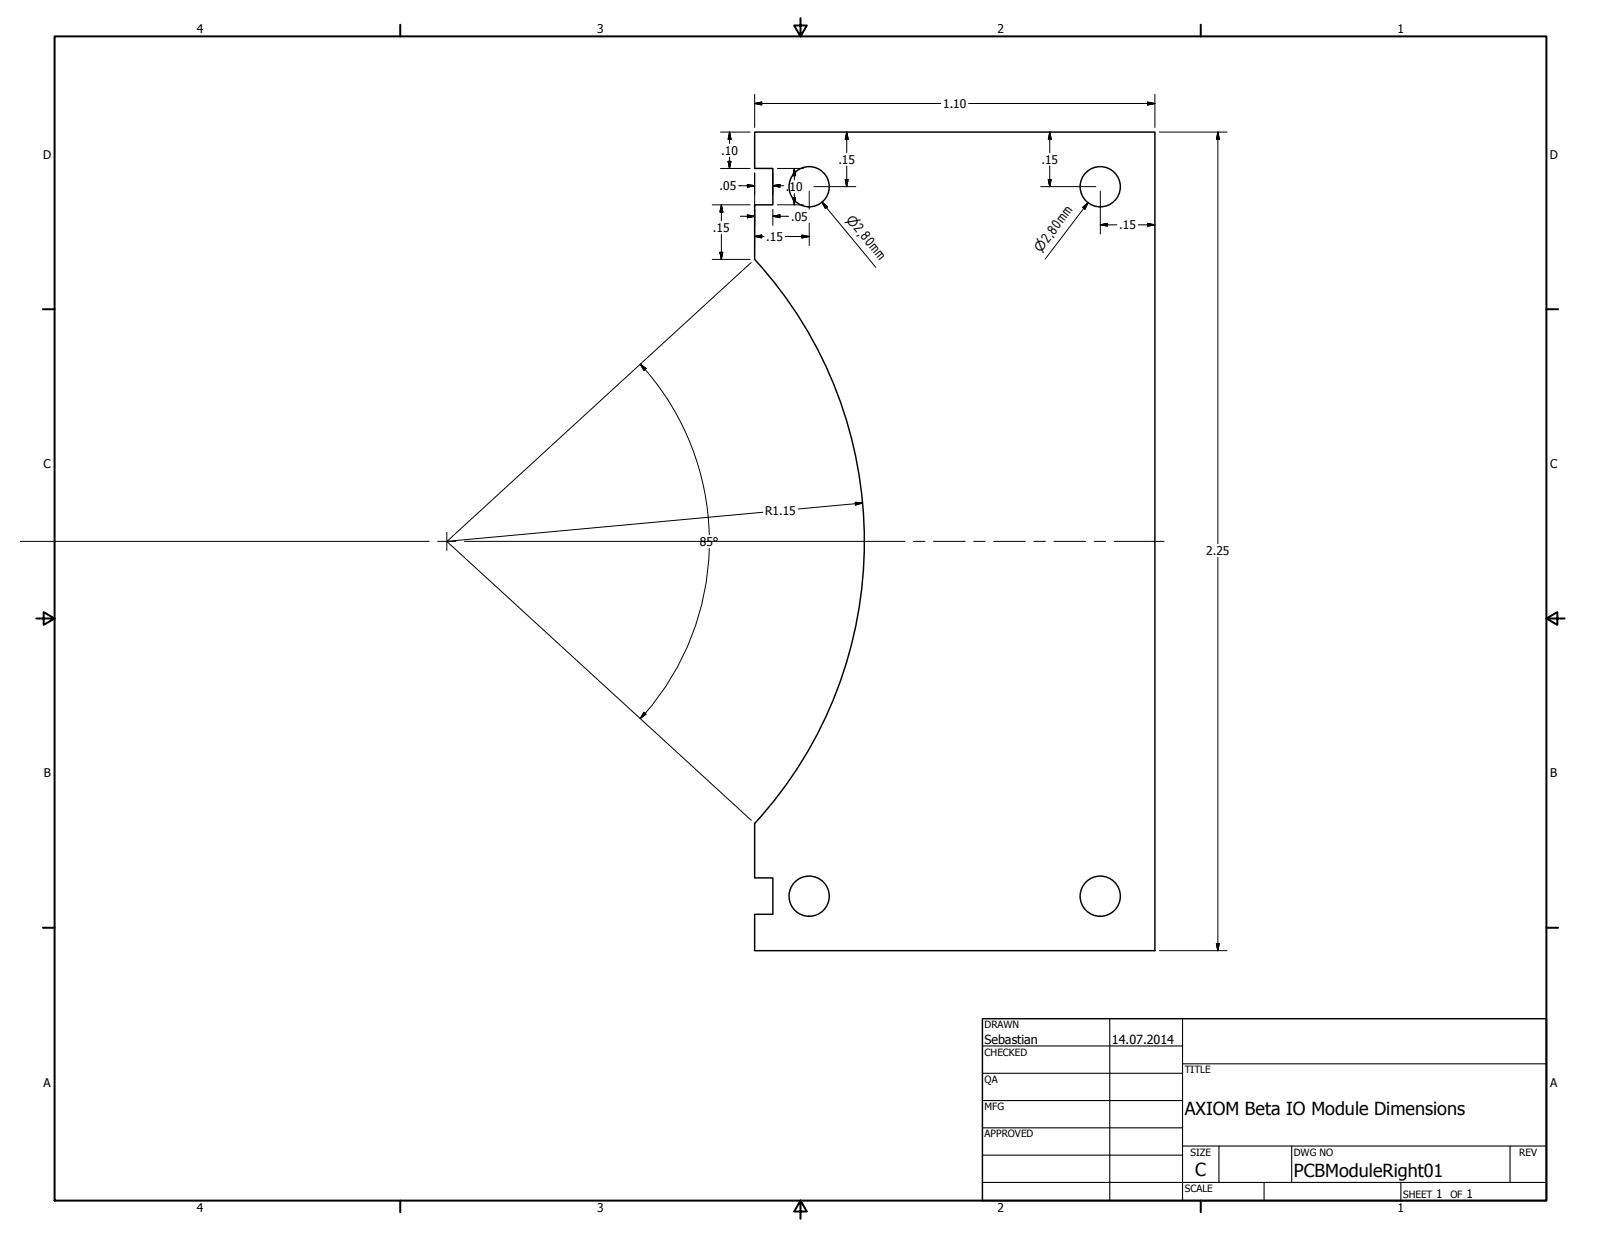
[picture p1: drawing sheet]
<svg xmlns="http://www.w3.org/2000/svg" width="559mm" height="432mm" viewBox="0 0 559 432" stroke-linecap="round" stroke-linejoin="round" font-family="sans-serif">
<!-- layer: Visible (ANSI) -->
<g fill="none" stroke="#000" stroke-width=".51">
<path d="M263.4 46.1h139.7v285.8h-139.7v-12.7h6.3v-12.7h-6.3v-19.1a145.6 145.6 0 0 0 0-196.8v-19.1h6.3v-12.7h-6.3z"/>
<circle cx="282.4" cy="65.2" r="7"/>
<circle cx="384" cy="65.2" r="7"/>
<circle cx="282.4" cy="312.8" r="7"/>
<circle cx="384" cy="312.8" r="7"/>
</g>
<!-- layer: Border (ANSI) -->
<g fill="none" stroke="#000" stroke-width=".7">
<path d="M19 12.7h520.8v406.4h-520.8zM139.7 8.6v4.1M279.4 6.3v6.4l-2.2-3.8h4.4l-2.2 3.8M419.1 8.6v4.1M15 107.9h4M539.8 107.9h4M12.7 215.9h6.3l-3.8-2.2v4.4l3.8-2.2M539.8 215.9l3.8 2.2v-4.4l-3.8 2.2h6.3M15 323.8h4M539.8 323.8h4M139.7 419.1v4.1M279.4 419.1l2.2 3.8h-4.4l2.2-3.8v6.3"/>
<path d="M419.1 419.1v4.1"/>
</g>
<!-- layer: Title (ANSI) -->
<g fill="none" stroke="#000" stroke-width=".38">
<path d="M387.3 355.6v63.5M412.7 355.6v63.5M342.9 365.1h69.8M342.9 374.6h69.8M412.7 371.3h127.1M342.9 384.2h69.8M342.9 393.7h69.8M342.9 412.7h196.9M342.9 403.2h69.8M412.7 400h127.1M425.4 400v12.7M441.2 412.7v6.4"/>
<path d="M450.8 400v12.7M488.9 412.7v6.4M527 400v12.7"/>
</g>
<path d="M342.9 355.6h196.9v63.5h-196.9z" fill="none" stroke="#000" stroke-width=".51"/>
<!-- layer: Dimension (ANSI) -->
<g fill="none" stroke="#000" stroke-width=".35">
<path d="M263.4 36.1l2.5-.5v1zM263.4 36.1h65M263.4 33v11.5M338.1 36.1h65M400.6 35.6l2.5 .5-2.5 .5zM403.1 33v11.5M251.5 46.1h10.3M251.5 58.8h10.3M254.1 56.3h1l-.5 2.5zM254.6 46.1l.5 2.5h-1zM254.6 46.1v4M254.6 54.9v3.9"/>
<path d="M271.3 58.8h9.1M277.2 58.8l.5 2.5h-1zM277.2 58.8v4M295.5 46.1l.5 2.5h-1zM295.5 46.1v7.2M295.5 58v7.2M366.4 46.1l.5 2.5h-1zM366.4 46.1v7.2M366.4 58v7.2M404.7 46.1h23.5M425.1 46.1l.5 2.5h-1zM425.1 46.1v143.7"/>
<path d="M248.6 71.5h13.2M251.8 71.5l.5 2.5h-1zM251.8 71.5v5.6M257.8 64.8h5.6M258.4 75.5h5M260.9 64.4l2.5 .4-2.5 .5zM260.9 75l2.5 .5-2.5 .5zM263.4 60.4v25.3M269.7 64.8l2.5-.4v.9zM269.7 75.5l2.5-.5v1zM269.7 64.8h3.8M269.7 60.4v7.6"/>
<path d="M269.7 73.1v5.6M269.7 75.5h5.6M271.3 71.5h9.1M276.7 69h1l-.5 2.5zM277.2 67.6v3.9M282.4 66.7v6.4M282.4 77.9v7.8M284 65.2h14.7M286.9 70.5l2 1.7-.8 .6zM286.9 70.5l18.8 22.8M295 62.7h1l-.5 2.5zM363.2 65.2h19.3"/>
<path d="M365.9 62.7h1l-.5 2.5zM377.9 72.4l1.9-1.7-1.1 2.3zM379.8 70.7l-15 19.7M384 78.5l2.5-.5v.9zM384 78.5h5.8M384 66.7v15M397.3 78.5h5.8M400.6 78l2.5 .5-2.5 .4zM248.6 90.6h13.2M251.3 88.1h1l-.5 2.5zM251.8 81.8v8.8M262.2 91.6l-106.1 97.3"/>
<path d="M263.4 82.6l2.5-.6v1.1zM263.4 82.6h3.3M274.1 82.6h8.3M279.9 82l2.5 .6-2.5 .5zM223.5 127.1l2 1.6-.7 .6zM223.5 127.1a91.2 91.2 0 0 1 24.1 59.5M266.3 178.8l-110.3 10.2M298.5 175.3l2.6 .3-2.5 .7zM301.1 175.6l-22.5 2.1M156.1 189.1l106.1 97.2M247.6 191.4a91.6 91.6 0 0 1-22.4 57.6M425.1 194.6v137.3"/>
<path d="M224.8 248.7l.7 .6-2 1.5zM225.2 249l-1.7 1.8M404.7 331.9h23.5M424.6 329.4h1l-.5 2.5z"/>
</g>
<g fill="#000" stroke="#000" stroke-width=".35">
<path d="M263.4 36.1l2.5-.5zM263.4 36.1l2.5-.5v1zM400.6 36.6l2.5-.5zM400.6 35.6l2.5 .5-2.5 .5zM254.1 56.3l.5 2.5zM254.1 56.3h1l-.5 2.5zM254.6 46.1l.5 2.5zM254.6 46.1l.5 2.5h-1zM295.5 46.1l.5 2.5zM295.5 46.1l.5 2.5h-1zM366.4 46.1l.5 2.5zM366.4 46.1l.5 2.5h-1z"/>
<path d="M425.1 46.1l.5 2.5zM425.1 46.1l.5 2.5h-1zM251.8 71.5l.5 2.5zM251.8 71.5l.5 2.5h-1zM260.9 65.3l2.5-.5zM260.9 64.4l2.5 .4-2.5 .5zM260.9 76l2.5-.5zM260.9 75l2.5 .5-2.5 .5zM269.7 64.8l2.5-.4zM269.7 64.8l2.5-.4v.9zM269.7 75.5l2.5-.5zM269.7 75.5l2.5-.5v1z"/>
<path d="M276.7 69l.5 2.5zM276.7 69h1l-.5 2.5zM277.2 58.8l.5 2.5zM277.2 58.8l.5 2.5h-1zM286.9 70.5l2 1.7zM286.9 70.5l2 1.7-.8 .6zM295 62.7l.5 2.5zM295 62.7h1l-.5 2.5zM365.9 62.7l.5 2.5zM365.9 62.7h1l-.5 2.5zM379.8 70.7l-1.1 2.3zM377.9 72.4l1.9-1.7-1.1 2.3z"/>
<path d="M384 78.5l2.5-.5zM384 78.5l2.5-.5v.9zM400.6 78.9l2.5-.4zM400.6 78l2.5 .5-2.5 .4zM251.3 88.1l.5 2.5zM251.3 88.1h1l-.5 2.5zM263.4 82.6l2.5-.6zM263.4 82.6l2.5-.6v1.1zM279.9 83.1l2.5-.5zM279.9 82l2.5 .6-2.5 .5zM223.5 127.1l2 1.6zM223.5 127.1l2 1.6-.7 .6z"/>
<path d="M298.6 176.3l2.5-.7zM298.5 175.3l2.6 .3-2.5 .7zM224.8 248.7l-1.3 2.1zM224.8 248.7l.7 .6-2 1.5zM424.6 329.4l.5 2.5zM424.6 329.4h1l-.5 2.5z"/>
</g>
<!-- layer: Center Mark (ANSI) -->
<path d="M156 185.8v6.4" fill="none" stroke="#000" stroke-width=".35"/>
<!-- layer: Centerline (ANSI) -->
<path d="M7.1 189h142.7M152.8 189h6.3M162.1 189h153.7M318.8 189h4M325.8 189h11.1M339.9 189h4M346.8 189h11.1M360.9 189h4M367.9 189h11M381.9 189h4M388.9 189h17.4" fill="none" stroke="#000" stroke-width=".35"/>
<g font-size="6.3">
<text x="413.5" y="389.1">AXIOM Beta IO Module Dimensions</text>
<text x="417.2" y="410.6">C</text>
<text x="451.6" y="410.7">PCBModuleRight01</text>
</g>
<g font-size="5.5">
<text x="297.6" y="79.7" transform="rotate(50 297.6 79.7)">2,80mm</text>
<text x="365.7" y="85.2" transform="rotate(-53 365.7 85.2)">2,80mm</text>
</g>
<g font-size="4.6">
<text x="295.1" y="76.6" transform="rotate(50 295.1 76.6)">⌀</text>
<text x="363.3" y="88.3" transform="rotate(-53 363.3 88.3)">⌀</text>
</g>
<g font-size="4.4">
<text x="343.7" y="364.3">Sebastian</text>
<text x="388.1" y="364.3">14.07.2014</text>
</g>
<g font-size="4.2">
<text x="68.7" y="11.7">4</text>
<text x="208.4" y="11.7">3</text>
<text x="348.1" y="11.7">2</text>
<text x="487.8" y="11.7">1</text>
<text x="329.2" y="37.7">1.10</text>
<text x="251.7" y="54">.10</text>
<text x="15.1" y="55.5">D</text>
<text x="292.6" y="57.1">.15</text>
<text x="363.5" y="57.1">.15</text>
<text x="540.9" y="55.5">D</text>
<text x="251.1" y="66.4">.05</text>
<text x="274.3" y="66.7">.10</text>
<text x="276.1" y="77">.05</text>
<text x="248.9" y="81">.15</text>
<text x="390.7" y="79.9">.15</text>
<text x="267.5" y="84.1">.15</text>
<text x="15.2" y="163.4">C</text>
<text x="541" y="163.4">C</text>
<text x="267" y="179.7">R1.15</text>
<text x="244.3" y="190.5">85°</text>
<text x="421" y="193.7">2.25</text>
<text x="15.3" y="271.4">B</text>
<text x="541.1" y="271.4">B</text>
<text x="15.2" y="379.3">A</text>
<text x="541" y="379.3">A</text>
<text x="501.3" y="418.3">1</text>
<text x="511.8" y="418.3">1</text>
<text x="68.7" y="423.2">4</text>
<text x="208.4" y="423.2">3</text>
<text x="348.1" y="423.2">2</text>
<text x="487.8" y="423.2">1</text>
</g>
<g font-size="3.5">
<text x="343.7" y="358.9">DRAWN</text>
<text x="343.7" y="368.5">CHECKED</text>
<text x="413.5" y="374.6">TITLE</text>
<text x="343.7" y="378">QA</text>
<text x="343.7" y="387.5">MFG</text>
<text x="343.7" y="397.1">APPROVED</text>
<text x="415.5" y="403.4">SIZE</text>
<text x="451.6" y="403.4">DWG NO</text>
<text x="530.3" y="403.4">REV</text>
<text x="413.5" y="416.1">SCALE</text>
<text x="489.7" y="418.3">SHEET</text>
<text x="506.2" y="418.3">OF</text>
</g>
</svg>
